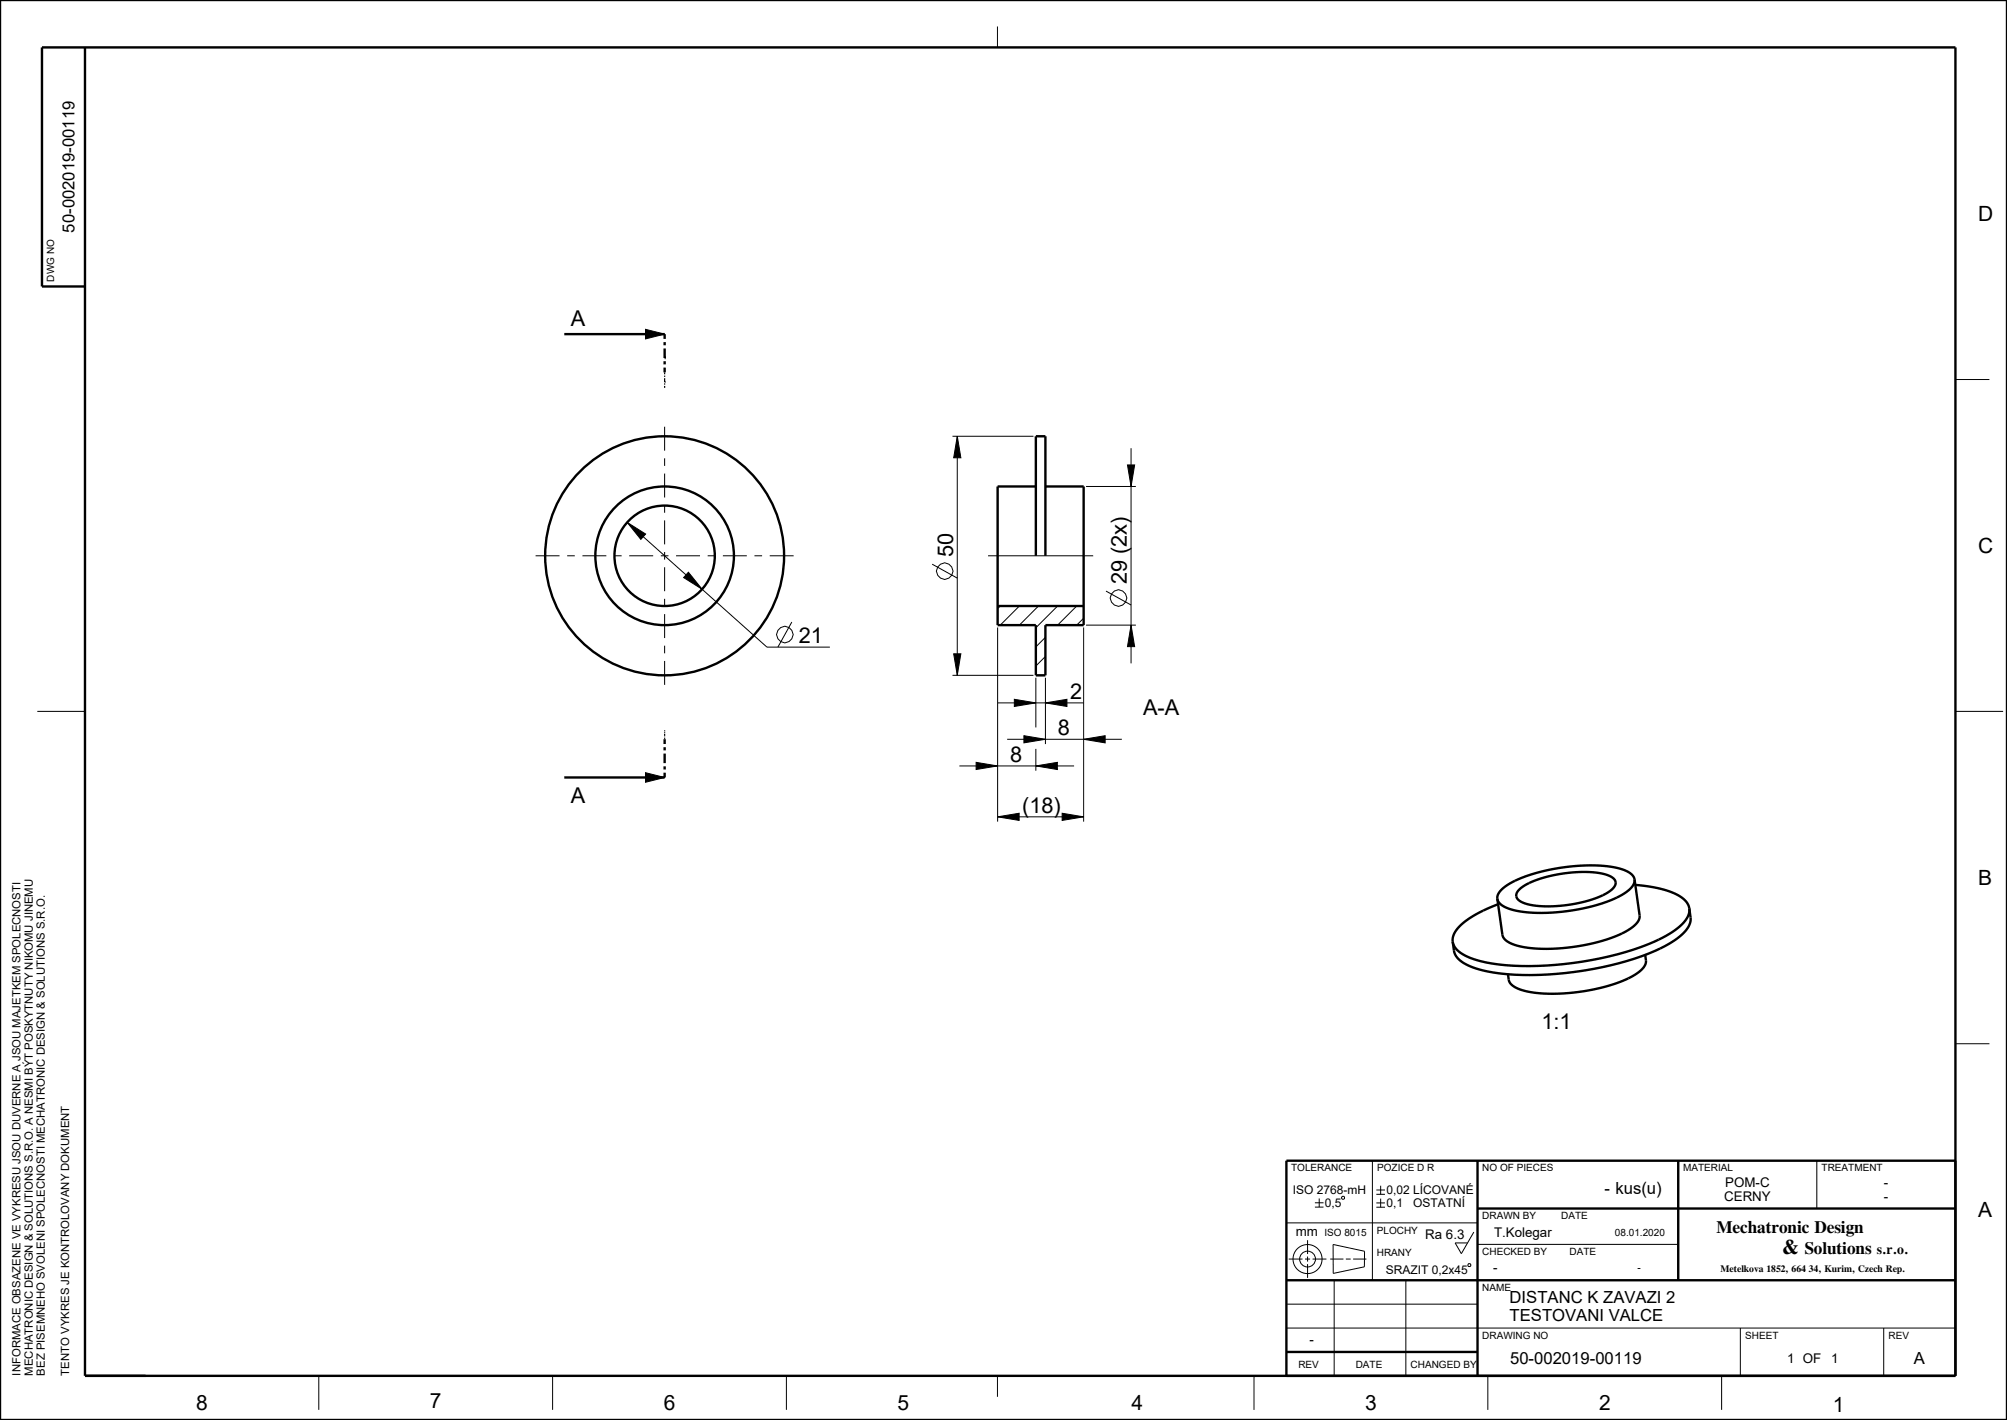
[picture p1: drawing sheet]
<svg xmlns="http://www.w3.org/2000/svg" width="420mm" height="297mm" viewBox="0 0 420 297" stroke-linecap="round" stroke-linejoin="round" font-family="sans-serif">
<g fill="#000">
<path d="M135.1 68.9l4 1-4 1zM200.3 91.2l.8 4.5h-1.5zM131.3 109.3l3.8 2.4-1 1.1zM235.9 97.2h1.5l-.7 4.5zM144.1 119.7l2.8 3.5-3.8-2.4zM236.7 130.7l.7 4.5h-1.5zM199.6 136.7h1.5l-.8 4.5zM212.3 146.3l4.5 .7-4.5 .8zM218.8 147l4.5-.7v1.5zM214.3 153.9l4.5 .7-4.5 .8zM226.8 154.6l4.5-.7v1.5zM135.1 161.6l4 1-4 1z"/>
<path d="M208.8 170.8l4.5-.7v1.5zM204.3 159.5l4.5 .7-4.5 .8zM216.8 160.2l4.5-.7v1.5zM222.3 170.1l4.5 .7-4.5 .8z"/>
</g>
<g fill="none" stroke="#000" stroke-width=".21">
<path d="M208.7 5.5v4.4M135.1 68.9l4 1-4 1zM409.2 79.4h7.1M139.1 89.2v5.1M139.1 95.9v1.6M139.1 99v5.1M199.3 91.2h17M200.3 91.2l.8 4.5h-1.5zM200.3 91.2v50M235.9 97.2h1.5l-.7 4.5zM236.7 93.7v45M112.1 116.2h5"/>
<path d="M118.7 116.2h1.6M121.9 116.2h5M128.5 116.2h1.6M131.3 109.3l3.8 2.4-1 1.1zM131.3 109.3l29.2 26h13.2M131.7 116.2h5M138.3 116.2h1.6M139.1 105.7v1.5M139.1 108.8v5.1M139.1 115.5v1.5M139.1 118.6v5.1M141.5 116.2h5"/>
<path d="M144.1 119.7l2.8 3.5-3.8-2.4zM148.1 116.2h1.6M151.3 116.2h5M157.9 116.2h1.6M161.1 116.2h5M195.1 118l5.2 2.9M206.8 116.2h22M227.3 101.7h10.4M139.1 125.2v1.6M139.1 128.4v5.1M139.1 135v1.6M139.1 138.2v5"/>
<path d="M165.7 130.1l-2.9 5.2M199.6 136.7h1.5l-.8 4.5zM208.8 131.2v40.6M209.3 126.7l-.5 .6M213.3 126.7l-4 4M217.3 126.7l-4 4M218.8 133.3l-2 2M218.8 137.3l-2 2M221.3 126.7l-4.5 4.6M225.3 126.7l-4 4M226.8 129.3l-1.5 1.4M226.8 131.2v40.6"/>
<path d="M227.3 130.7h10.4M231.4 123.6l5.3 2.9M236.7 130.7l.7 4.5h-1.5zM7.8 148.8h10M199.3 141.2h17M204.3 159.5l4.5 .7-4.5 .8zM208.8 147h17.9M210.8 154.6h24M212.3 146.3l4.5 .7-4.5 .8zM214.3 153.9l4.5 .7-4.5 .8zM216.8 141.7v10.5M216.8 156.6v4.6"/>
<path d="M218.8 147l4.5-.7v1.5zM218.8 141.7v13.9M226.8 154.6l4.5-.7v1.5zM409.2 148.8h10M135.1 161.6l4 1-4 1zM200.8 160.2h24M208.8 170.8l4.5-.7v1.5zM208.8 170.8h18M216.8 160.2l4.5-.7v1.5zM222.3 170.1l4.5 .7-4.5 .8zM409.2 218.3h7.1M269.2 255.8h40"/>
<path d="M273.6 259.4v2.9M275.2 251.6h1.8M275.2 252.5h1.8M276.1 250.7v1.8M280.8 250.4l.4-.2 .2 .5-.5 .1zM287.2 242.8v25M288 251.6h1.8M288 252.5h1.8M288 248.9h1.8M288 249.8h1.8M288.9 248v1.8M288.9 250.7v1.8"/>
<path d="M308.4 257.7l-2.6 4.5-1.3-2.2h2.6M380.2 242.8v10M269.2 277.8h140M269.2 272.8h40M269.7 263.3h2.9M273.1 263.3h1.1M273.6 262.8v1.1M273.6 264.4v2.9M274.7 263.3h2.9M278.4 263.3h2.7M279 260.3l6.6 1.4-.1 3.3-6.5 1.3zM279.2 267.8v20"/>
<path d="M281.6 263.3h1.1M283.2 263.3h2.7M294.2 267.8v20M307.2 264.5l.4-.2 .2 .5-.5 .1zM309.2 260.3h42M364.2 277.8v10M394.2 277.8v10M66.7 287.8v7.1M115.6 287.8v7.1M164.6 287.8v7.1M208.7 287.8v4.3M262.4 287.8v7.1"/>
<path d="M311.4 287.8v7.1M360.3 287.8v7.1"/>
<circle cx="197.7" cy="119.5" r="1.72"/>
<circle cx="164.2" cy="132.7" r="1.72"/>
<circle cx="234.1" cy="125.1" r="1.72"/>
<circle cx="273.6" cy="263.3" r="3"/>
<circle cx="273.6" cy="263.3" r="1.66"/>
</g>
<g fill="none" stroke="#000" stroke-width=".5">
<path d="M0 0h420v297h-420zM17.8 9.9v277.9h391.4M17.8 59.9h-9v-50h400.4v277.9h-140v-45h140M118.1 69.9h21v1M139.1 74.9h.1M139.1 71.6v.6M139.1 72.9v2M139.1 75.6v.6M139.1 76.9v1M216.8 101.7h-8v29h8v10.5h2v-10.5h8v-29h-8M216.8 116.2v-25h2v25M208.8 126.7h18"/>
<path d="M139.1 154.6v1M139.1 156.3v.6M139.1 157.6v2M139.1 161.6v1h-21M139.1 160.3v.6M313.5 189.1l-.2 .1a22.3 22.3 0 0 0-8.4 5.1l-.8 1.4-.1 1.3M317.9 186.1a17.2 17.2 0 0 1 8.8-3.3 20 20 0 0 1 10.2 .4 1.51 1.51 0 0 1 1.2 1.3 1.51 1.51 0 0 1-.8 1.6 20 20 0 0 1-10.1 3.3 15.9 15.9 0 0 1-9.1-.9 1.37 1.37 0 0 1-.2-2.4zM342.1 183.9a3.4 3.4 0 0 0-2.8-2.1 35.8 35.8 0 0 0-17.1 .6 17.2 17.2 0 0 0-8.1 3.8l-.6 .9-.2 .9M342.1 183.9l1 7.6a3.4 3.4 0 0 1-2 2.8 35.3 35.3 0 0 1-16.3 4.1 18.3 18.3 0 0 1-9.2-1.4l-.8-.7-.4-.6-1.1-7.7M342.1 183.9a3.4 3.4 0 0 1-2.1 2.9 35.3 35.3 0 0 1-16.3 4.1 18.3 18.3 0 0 1-9.2-1.4l-.8-.7-.4-.8M342.2 185.1a20.7 20.7 0 0 1 9.6 2.5l1.1 1.1 .6 1.3M344.3 199.7l.1 1.2a3.4 3.4 0 0 1-2 2.8 35.3 35.3 0 0 1-16.3 4.1 18.3 18.3 0 0 1-9.2-1.4l-1-1-.3-1.6"/>
<path d="M353.5 190l.3 1.9a4.7 4.7 0 0 1-2.4 4.1 34.2 34.2 0 0 1-12.9 5.5 67.2 67.2 0 0 1-27 1.7l-1.7-.4a8.1 8.1 0 0 1-5.3-3.1l-.2-.8-.3-1.9M353.5 190a4.7 4.7 0 0 1-2.3 4.1 34.2 34.2 0 0 1-13 5.6 67.2 67.2 0 0 1-27 1.6l-1.6-.3a8.1 8.1 0 0 1-5.3-3.2l-.3-.8M309.2 252.8h100M309.2 242.8v45M351.2 242.8v25M269.2 267.8h140M269.2 282.8h40"/>
<circle cx="139.1" cy="116.2" r="25"/>
<circle cx="139.1" cy="116.2" r="14.5"/>
<circle cx="139.1" cy="116.2" r="10.5"/>
</g>
<path d="M139.1 79.9h.1M139.1 77.9v.4M139.1 78.6v.2M139.1 79.1v.8M139.1 80.2v.3M139.1 80.7v.4M139.1 152.7v.3M139.1 153.1v.2M139.1 153.4v.5M139.1 154.1v.1M139.1 154.4v.2" fill="none" stroke="#000" stroke-width=".25"/>
<g font-size="4.6">
<text x="119.5" y="68.1">A</text>
<text x="199.5" y="116.5" transform="rotate(-90 199.5 116.5)">50</text>
<text x="235.8" y="122.2" transform="rotate(-90 235.8 122.2)">29 (2x)</text>
<text x="167.2" y="134.5">21</text>
<text x="224" y="146.1">2</text>
<text x="239.2" y="149.6">A-A</text>
<text x="221.4" y="153.8">8</text>
<text x="211.4" y="159.3">8</text>
<text x="119.5" y="167.9">A</text>
<text x="213.9" y="170">(18)</text>
<text x="322.6" y="215.2">1:1</text>
</g>
<g font-size="4.4">
<text x="413.9" y="46.2">D</text>
<text x="413.9" y="115.7">C</text>
<text x="413.9" y="185.1">B</text>
<text x="413.9" y="254.6">A</text>
<text x="41" y="294.9">8</text>
<text x="89.9" y="294.4">7</text>
<text x="138.9" y="294.9">6</text>
<text x="187.8" y="294.9">5</text>
<text x="236.8" y="294.9">4</text>
<text x="285.7" y="294.9">3</text>
<text x="334.6" y="294.9">2</text>
<text x="383.6" y="295.4">1</text>
</g>
<text font-size="4.3" x="373" y="262.3">&amp;</text>
<g font-size="3.6">
<text x="359.2" y="257.9">Mechatronic Design</text>
<text x="377.6" y="262.3">Solutions</text>
</g>
<g font-size="3.5">
<text x="15.6" y="48.6" transform="rotate(-90 15.6 48.6)">50-002019-00119</text>
<text x="335.7" y="249.7">- kus(u)</text>
<text x="315.9" y="272.6">DISTANC K ZAVAZI 2</text>
<text x="315.9" y="276.4">TESTOVANI VALCE</text>
<text x="316" y="285.2">50-002019-00119</text>
<text x="400.5" y="285.2">A</text>
</g>
<text font-size="2.9" x="392.7" y="262.3">s.r.o.</text>
<g font-size="2.8">
<text x="360.8" y="251.3">CERNY</text>
<text x="361" y="248.3">POM-C</text>
<text x="394.2" y="248.3">-</text>
<text x="394.2" y="251.3">-</text>
<text x="271.1" y="258.5">mm</text>
<text x="298.2" y="259.2">Ra 6.3</text>
<text x="312.6" y="258.8">T.Kolegar</text>
<text x="312.5" y="266.1">-</text>
<text x="274" y="281">-</text>
<text x="374" y="285">1 OF</text>
<text x="383.2" y="285">1</text>
</g>
<g font-size="2.5">
<text x="270.5" y="249.8">ISO 2768-mH</text>
<text x="290.1" y="249.8">0,02 LÍCOVANÉ</text>
<text x="277.3" y="252.5">0,5</text>
<text x="290.1" y="252.5">0,1</text>
<text x="295.7" y="252.5">OSTATNÍ</text>
<text x="290" y="266.6">SRAZIT 0,2x45</text>
</g>
<g font-size="2.4">
<text x="4.3" y="287.7" transform="rotate(-90 4.3 287.7)">INFORMACE OBSAZENE VE VYKRESU JSOU DUVERNE A JSOU MAJETKEM SPOLECNOSTI</text>
<text x="6.9" y="287.7" transform="rotate(-90 6.9 287.7)">MECHATRONIC DESIGN &amp; SOLUTIONS S.R.O. A NESMI BÝT POSKYTNUTY NIKOMU JINEMU</text>
<text x="9.4" y="287.7" transform="rotate(-90 9.4 287.7)">BEZ PISEMNEHO SVOLENI SPOLECNOSTI MECHATRONIC DESIGN &amp; SOLUTIONS S.R.O.</text>
<text x="14.5" y="287.7" transform="rotate(-90 14.5 287.7)">TENTO VYKRES JE KONTROLOVANY DOKUMENT</text>
</g>
<g font-size="2.1">
<text x="11.3" y="58.9" transform="rotate(-90 11.3 58.9)">DWG NO</text>
<text x="270.2" y="245">TOLERANCE</text>
<text x="288.2" y="245">POZICE D R</text>
<text x="310.2" y="245">NO OF PIECES</text>
<text x="352.2" y="245">MATERIAL</text>
<text x="381.2" y="245">TREATMENT</text>
<text x="310.2" y="255">DRAWN BY</text>
<text x="326.7" y="255">DATE</text>
<text x="277.2" y="258.5">ISO 8015</text>
<text x="288.1" y="258.2">PLOCHY</text>
<text x="288.1" y="262.7">HRANY</text>
<text x="310.2" y="262.5">CHECKED BY</text>
<text x="328.5" y="262.5">DATE</text>
<text x="338" y="258.5">08.01.2020</text>
<text x="342.7" y="265.9">-</text>
<text x="310.2" y="270">NAME</text>
<text x="310.2" y="280">DRAWING NO</text>
<text x="365.2" y="280">SHEET</text>
<text x="395.2" y="280">REV</text>
<text x="271.7" y="286">REV</text>
<text x="283.7" y="286">DATE</text>
<text x="295.2" y="286">CHANGED BY</text>
</g>
<text font-size="2" x="360.1" y="266.1">Metelkova 1852, 664 34, Kurim, Czech Rep.</text>
</svg>
